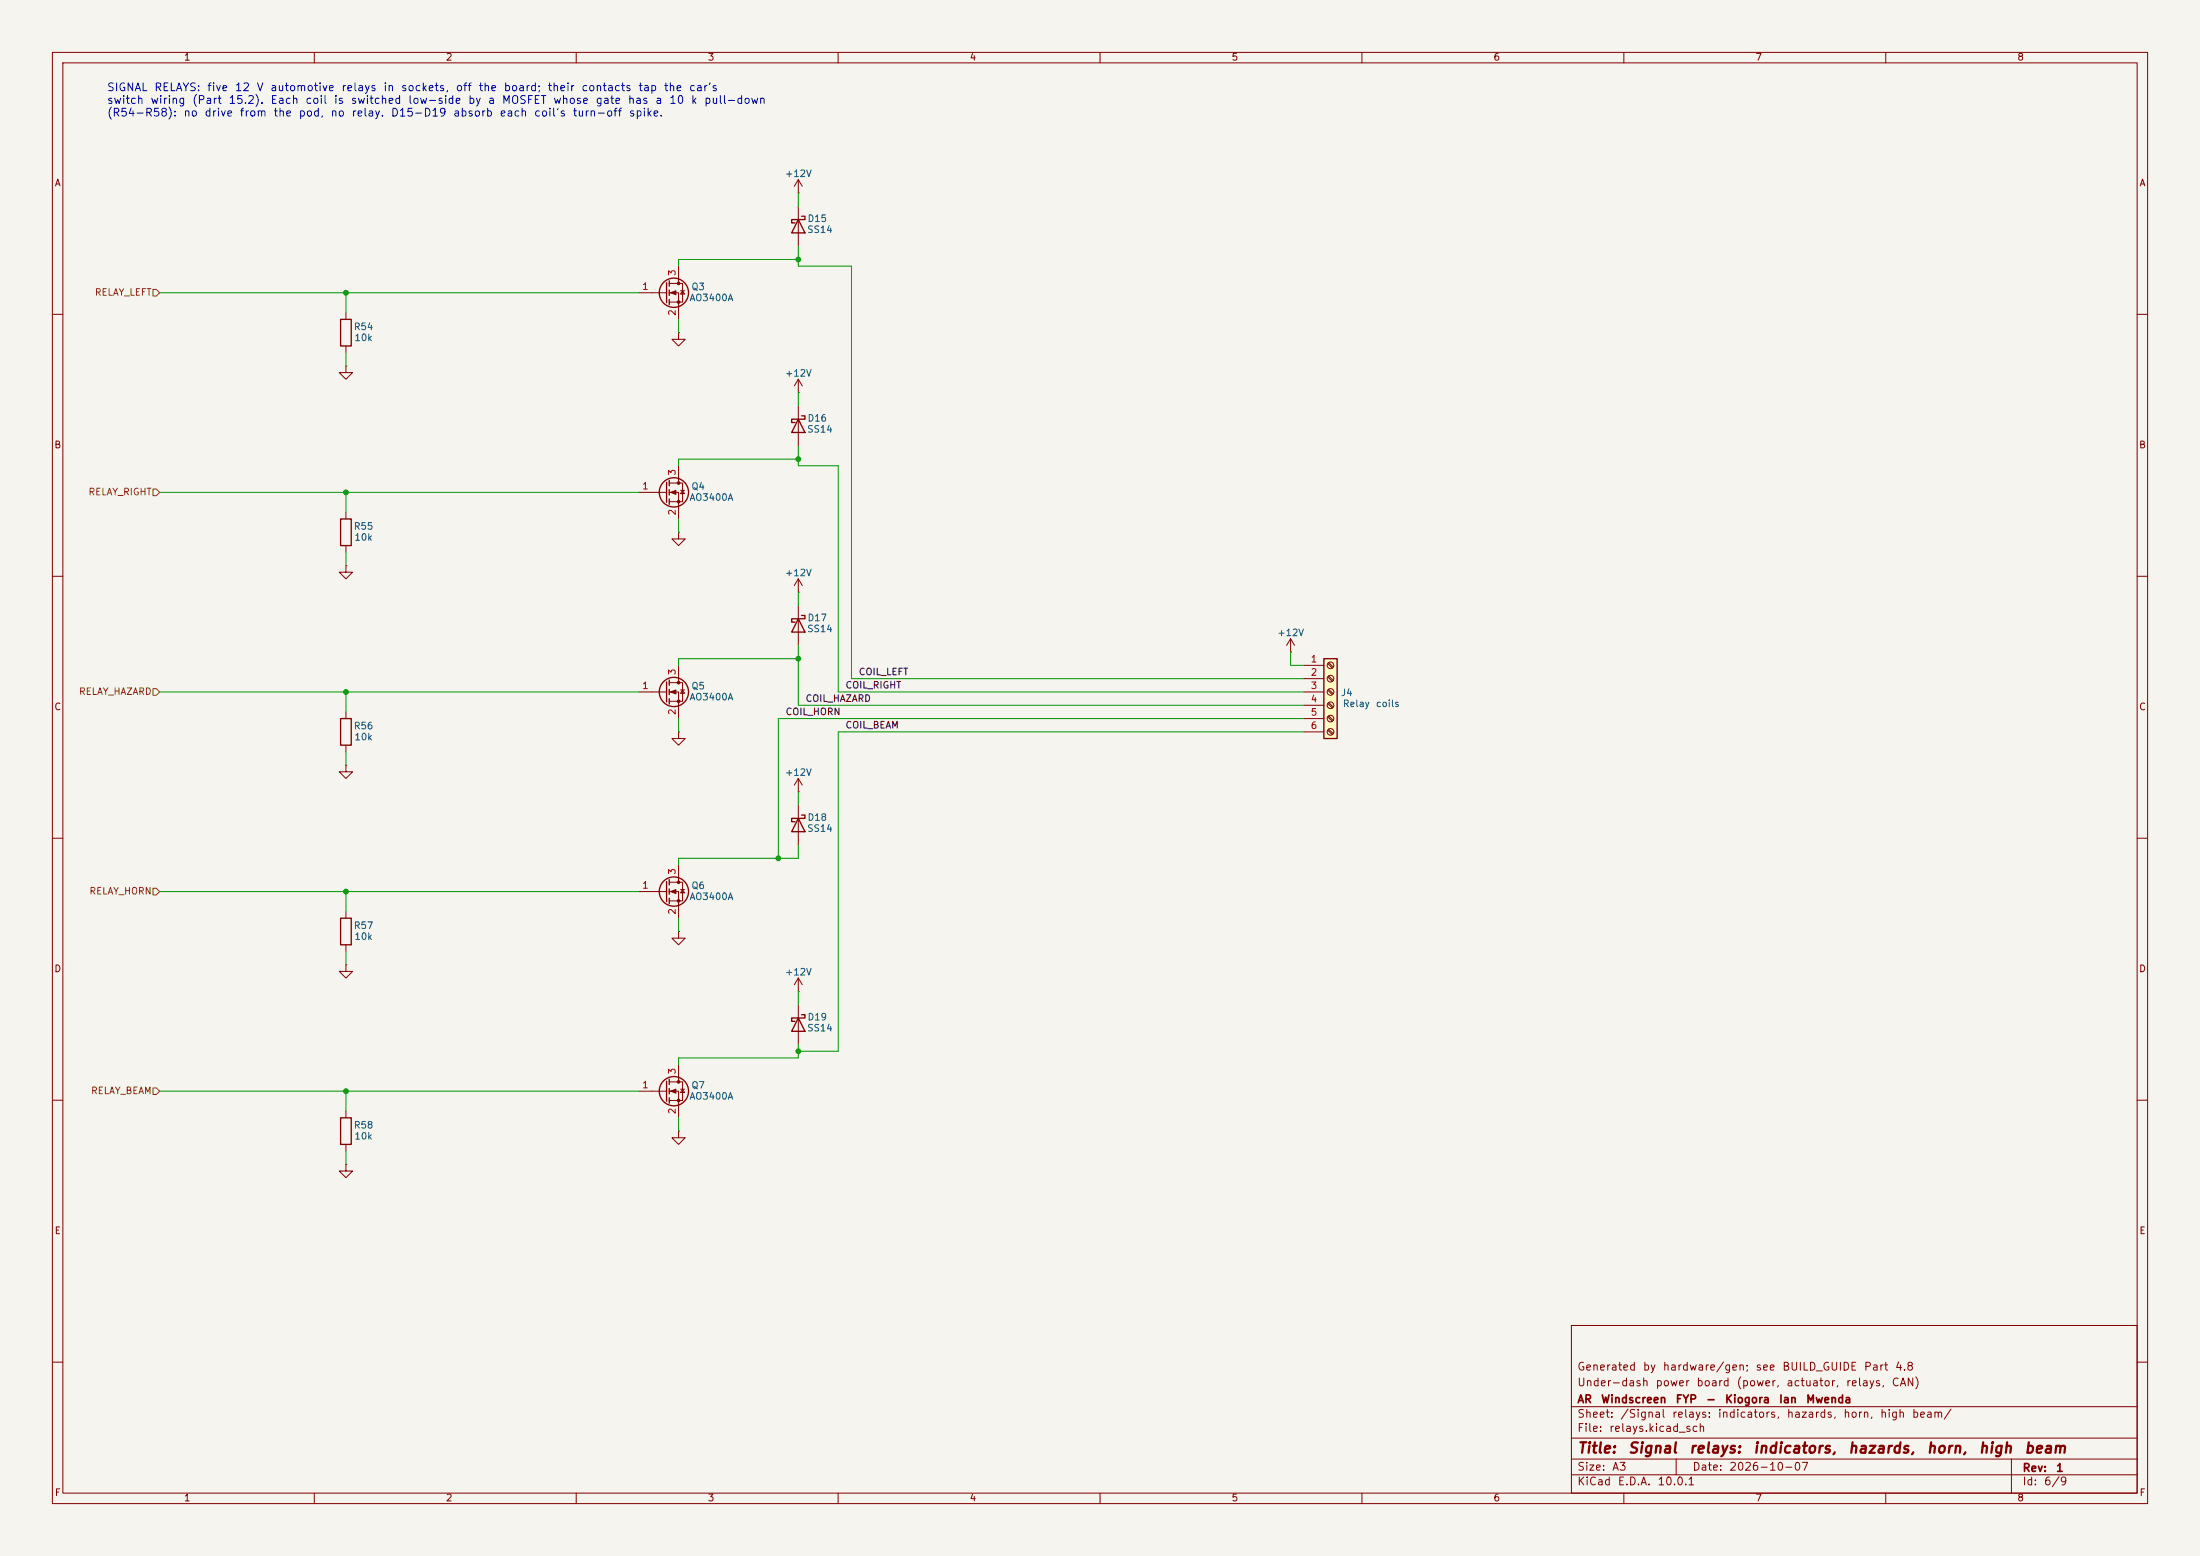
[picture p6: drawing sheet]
(kicad_sch
 (version 20250610)
 (generator "eeschema")
 (generator_version "10.0")
 (paper "A3")
 (title_block
  (title "Signal relays: indicators, hazards, horn, high beam")
  (date "2026-10-07")
  (rev "1")
  (company "AR Windscreen FYP - Kiogora Ian Mwenda")
  (comment 1 "Under-dash power board (power, actuator, relays, CAN)")
  (comment 2 "Generated by hardware/gen; see BUILD_GUIDE Part 4.8"))
 (lib_symbols
  (symbol "Device:R"
   (pin_numbers (hide yes))
   (pin_names
    (offset 0)) (exclude_from_sim no) (in_bom yes) (on_board yes)
   (in_pos_files yes)
   (duplicate_pin_numbers_are_jumpers no)
   (property "Reference" "R" (at 2.032 0 90) (show_name no) (do_not_autoplace no) (effects (font (size 1.27 1.27))))
   (property "Value" "R" (at 0 0 90) (show_name no) (do_not_autoplace no) (effects (font (size 1.27 1.27))))
   (property "Footprint" "" (at -1.778 0 90) (show_name no) (do_not_autoplace no) (hide yes) (effects (font (size 1.27 1.27))))
   (property "Datasheet" "" (at 0 0 0) (show_name no) (do_not_autoplace no) (hide yes) (effects (font (size 1.27 1.27))))
   (property "Description" "Resistor" (at 0 0 0) (show_name no) (do_not_autoplace no) (hide yes) (effects (font (size 1.27 1.27))))
   (symbol "R_0_1"
    (rectangle (start -1.016 -2.54) (end 1.016 2.54) (stroke (width 0.254) (type default)) (fill (type none))))
   (symbol "R_1_1"
    (pin passive line (at 0 3.81 270) (length 1.27) (name "" (effects (font (size 1.27 1.27)))) (number "1" (effects (font (size 1.27 1.27)))))
    (pin passive line (at 0 -3.81 90) (length 1.27) (name "" (effects (font (size 1.27 1.27)))) (number "2" (effects (font (size 1.27 1.27))))))
   (embedded_fonts no))
  (symbol "Transistor_FET:AO3400A"
   (embedded_fonts no)
   (property "Reference" "Q" (at 5.08 1.905 0) (show_name no) (do_not_autoplace no) (effects (font (size 1.27 1.27)) (justify left)))
   (property "Value" "AO3400A" (at 5.08 0 0) (show_name no) (do_not_autoplace no) (effects (font (size 1.27 1.27)) (justify left)))
   (property "Footprint" "Package_TO_SOT_SMD:SOT-23" (at 5.08 -1.905 0) (show_name no) (do_not_autoplace no) (hide yes) (effects (font (size 1.27 1.27)
    (italic yes)) (justify left)))
   (property "Datasheet" "http://www.aosmd.com/pdfs/datasheet/AO3400A.pdf" (at 5.08 -3.81 0) (show_name no) (do_not_autoplace no) (hide yes) (effects (font (size 1.27 1.27)) (justify left)))
   (property "Description" "30V Vds, 5.7A Id, N-Channel MOSFET, SOT-23" (at 0 0 0) (show_name no) (do_not_autoplace no) (hide yes) (effects (font (size 1.27 1.27))))
   (pin_names
    (offset 0) (hide yes)) (exclude_from_sim no) (in_bom yes) (on_board yes)
   (in_pos_files yes)
   (duplicate_pin_numbers_are_jumpers no)
   (symbol "AO3400A_0_1"
    (polyline (pts (xy 0.254 1.905) (xy 0.254 -1.905)) (stroke (width 0.254) (type default)) (fill (type none)))
    (polyline (pts (xy 0.254 0) (xy -2.54 0)) (stroke (width 0) (type default)) (fill (type none)))
    (polyline (pts (xy 0.762 2.286) (xy 0.762 1.27)) (stroke (width 0.254) (type default)) (fill (type none)))
    (polyline (pts (xy 0.762 0.508) (xy 0.762 -0.508)) (stroke (width 0.254) (type default)) (fill (type none)))
    (polyline (pts (xy 0.762 -1.27) (xy 0.762 -2.286)) (stroke (width 0.254) (type default)) (fill (type none)))
    (polyline (pts (xy 0.762 -1.778) (xy 3.302 -1.778) (xy 3.302 1.778) (xy 0.762 1.778)) (stroke (width 0) (type default)) (fill (type none)))
    (polyline (pts (xy 1.016 0) (xy 2.032 0.381) (xy 2.032 -0.381) (xy 1.016 0)) (stroke (width 0) (type default)) (fill (type outline)))
    (circle (center 1.651 0) (radius 2.794) (stroke (width 0.254) (type default)) (fill (type none)))
    (polyline (pts (xy 2.54 2.54) (xy 2.54 1.778)) (stroke (width 0) (type default)) (fill (type none)))
    (circle (center 2.54 1.778) (radius 0.254) (stroke (width 0) (type default)) (fill (type outline)))
    (circle (center 2.54 -1.778) (radius 0.254) (stroke (width 0) (type default)) (fill (type outline)))
    (polyline (pts (xy 2.54 -2.54) (xy 2.54 0) (xy 0.762 0)) (stroke (width 0) (type default)) (fill (type none)))
    (polyline (pts (xy 2.921 0.381) (xy 3.683 0.381)) (stroke (width 0) (type default)) (fill (type none)))
    (polyline (pts (xy 3.302 0.381) (xy 2.921 -0.254) (xy 3.683 -0.254) (xy 3.302 0.381)) (stroke (width 0) (type default)) (fill (type none))))
   (symbol "AO3400A_1_1"
    (pin input line (at -5.08 0 0) (length 2.54) (name "G" (effects (font (size 1.27 1.27)))) (number "1" (effects (font (size 1.27 1.27)))))
    (pin passive line (at 2.54 -5.08 90) (length 2.54) (name "S" (effects (font (size 1.27 1.27)))) (number "2" (effects (font (size 1.27 1.27)))))
    (pin passive line (at 2.54 5.08 270) (length 2.54) (name "D" (effects (font (size 1.27 1.27)))) (number "3" (effects (font (size 1.27 1.27))))))
   (embedded_fonts no))
  (symbol "Device:D_Schottky"
   (pin_numbers (hide yes))
   (pin_names
    (offset 1.016) (hide yes)) (exclude_from_sim no) (in_bom yes) (on_board yes)
   (in_pos_files yes)
   (duplicate_pin_numbers_are_jumpers no)
   (property "Reference" "D" (at 0 2.54 0) (show_name no) (do_not_autoplace no) (effects (font (size 1.27 1.27))))
   (property "Value" "D_Schottky" (at 0 -2.54 0) (show_name no) (do_not_autoplace no) (effects (font (size 1.27 1.27))))
   (property "Footprint" "" (at 0 0 0) (show_name no) (do_not_autoplace no) (hide yes) (effects (font (size 1.27 1.27))))
   (property "Datasheet" "" (at 0 0 0) (show_name no) (do_not_autoplace no) (hide yes) (effects (font (size 1.27 1.27))))
   (property "Description" "Schottky diode" (at 0 0 0) (show_name no) (do_not_autoplace no) (hide yes) (effects (font (size 1.27 1.27))))
   (symbol "D_Schottky_0_1"
    (polyline (pts (xy -1.905 0.635) (xy -1.905 1.27) (xy -1.27 1.27) (xy -1.27 -1.27) (xy -0.635 -1.27) (xy -0.635 -0.635)) (stroke (width 0.254) (type default)) (fill (type none)))
    (polyline (pts (xy 1.27 1.27) (xy 1.27 -1.27) (xy -1.27 0) (xy 1.27 1.27)) (stroke (width 0.254) (type default)) (fill (type none)))
    (polyline (pts (xy 1.27 0) (xy -1.27 0)) (stroke (width 0) (type default)) (fill (type none))))
   (symbol "D_Schottky_1_1"
    (pin passive line (at -3.81 0 0) (length 2.54) (name "K" (effects (font (size 1.27 1.27)))) (number "1" (effects (font (size 1.27 1.27)))))
    (pin passive line (at 3.81 0 180) (length 2.54) (name "A" (effects (font (size 1.27 1.27)))) (number "2" (effects (font (size 1.27 1.27))))))
   (embedded_fonts no))
  (symbol "Connector:Screw_Terminal_01x06"
   (pin_names
    (offset 1.016) (hide yes)) (exclude_from_sim no) (in_bom yes) (on_board yes)
   (in_pos_files yes)
   (duplicate_pin_numbers_are_jumpers no)
   (property "Reference" "J" (at 0 7.62 0) (show_name no) (do_not_autoplace no) (effects (font (size 1.27 1.27))))
   (property "Value" "Screw_Terminal_01x06" (at 0 -10.16 0) (show_name no) (do_not_autoplace no) (effects (font (size 1.27 1.27))))
   (property "Footprint" "" (at 0 0 0) (show_name no) (do_not_autoplace no) (hide yes) (effects (font (size 1.27 1.27))))
   (property "Datasheet" "" (at 0 0 0) (show_name no) (do_not_autoplace no) (hide yes) (effects (font (size 1.27 1.27))))
   (property "Description" "Generic screw terminal, single row, 01x06, script generated (kicad-library-utils/schlib/autogen/connector/)" (at 0 0 0) (show_name no) (do_not_autoplace no) (hide yes) (effects (font (size 1.27 1.27))))
   (symbol "Screw_Terminal_01x06_1_1"
    (rectangle (start -1.27 6.35) (end 1.27 -8.89) (stroke (width 0.254) (type default)) (fill (type background)))
    (polyline (pts (xy -0.5334 5.4102) (xy 0.3302 4.572)) (stroke (width 0.1524) (type default)) (fill (type none)))
    (polyline (pts (xy -0.5334 2.8702) (xy 0.3302 2.032)) (stroke (width 0.1524) (type default)) (fill (type none)))
    (polyline (pts (xy -0.5334 0.3302) (xy 0.3302 -0.508)) (stroke (width 0.1524) (type default)) (fill (type none)))
    (polyline (pts (xy -0.5334 -2.2098) (xy 0.3302 -3.048)) (stroke (width 0.1524) (type default)) (fill (type none)))
    (polyline (pts (xy -0.5334 -4.7498) (xy 0.3302 -5.588)) (stroke (width 0.1524) (type default)) (fill (type none)))
    (polyline (pts (xy -0.5334 -7.2898) (xy 0.3302 -8.128)) (stroke (width 0.1524) (type default)) (fill (type none)))
    (polyline (pts (xy -0.3556 5.588) (xy 0.508 4.7498)) (stroke (width 0.1524) (type default)) (fill (type none)))
    (polyline (pts (xy -0.3556 3.048) (xy 0.508 2.2098)) (stroke (width 0.1524) (type default)) (fill (type none)))
    (polyline (pts (xy -0.3556 0.508) (xy 0.508 -0.3302)) (stroke (width 0.1524) (type default)) (fill (type none)))
    (polyline (pts (xy -0.3556 -2.032) (xy 0.508 -2.8702)) (stroke (width 0.1524) (type default)) (fill (type none)))
    (polyline (pts (xy -0.3556 -4.572) (xy 0.508 -5.4102)) (stroke (width 0.1524) (type default)) (fill (type none)))
    (polyline (pts (xy -0.3556 -7.112) (xy 0.508 -7.9502)) (stroke (width 0.1524) (type default)) (fill (type none)))
    (circle (center 0 5.08) (radius 0.635) (stroke (width 0.1524) (type default)) (fill (type none)))
    (circle (center 0 2.54) (radius 0.635) (stroke (width 0.1524) (type default)) (fill (type none)))
    (circle (center 0 0) (radius 0.635) (stroke (width 0.1524) (type default)) (fill (type none)))
    (circle (center 0 -2.54) (radius 0.635) (stroke (width 0.1524) (type default)) (fill (type none)))
    (circle (center 0 -5.08) (radius 0.635) (stroke (width 0.1524) (type default)) (fill (type none)))
    (circle (center 0 -7.62) (radius 0.635) (stroke (width 0.1524) (type default)) (fill (type none)))
    (pin passive line (at -5.08 5.08 0) (length 3.81) (name "Pin_1" (effects (font (size 1.27 1.27)))) (number "1" (effects (font (size 1.27 1.27)))))
    (pin passive line (at -5.08 2.54 0) (length 3.81) (name "Pin_2" (effects (font (size 1.27 1.27)))) (number "2" (effects (font (size 1.27 1.27)))))
    (pin passive line (at -5.08 0 0) (length 3.81) (name "Pin_3" (effects (font (size 1.27 1.27)))) (number "3" (effects (font (size 1.27 1.27)))))
    (pin passive line (at -5.08 -2.54 0) (length 3.81) (name "Pin_4" (effects (font (size 1.27 1.27)))) (number "4" (effects (font (size 1.27 1.27)))))
    (pin passive line (at -5.08 -5.08 0) (length 3.81) (name "Pin_5" (effects (font (size 1.27 1.27)))) (number "5" (effects (font (size 1.27 1.27)))))
    (pin passive line (at -5.08 -7.62 0) (length 3.81) (name "Pin_6" (effects (font (size 1.27 1.27)))) (number "6" (effects (font (size 1.27 1.27))))))
   (embedded_fonts no))
  (symbol "power:GND"
   (power global)
   (pin_numbers (hide yes))
   (pin_names
    (offset 0) (hide yes)) (exclude_from_sim no) (in_bom yes) (on_board yes)
   (in_pos_files yes)
   (duplicate_pin_numbers_are_jumpers no)
   (property "Reference" "#PWR" (at 0 -6.35 0) (show_name no) (do_not_autoplace no) (hide yes) (effects (font (size 1.27 1.27))))
   (property "Value" "GND" (at 0 -3.81 0) (show_name no) (do_not_autoplace no) (effects (font (size 1.27 1.27))))
   (property "Footprint" "" (at 0 0 0) (show_name no) (do_not_autoplace no) (hide yes) (effects (font (size 1.27 1.27))))
   (property "Datasheet" "" (at 0 0 0) (show_name no) (do_not_autoplace no) (hide yes) (effects (font (size 1.27 1.27))))
   (property "Description" "Power symbol creates a global label with name \"GND\" , ground" (at 0 0 0) (show_name no) (do_not_autoplace no) (hide yes) (effects (font (size 1.27 1.27))))
   (symbol "GND_0_1"
    (polyline (pts (xy 0 0) (xy 0 -1.27) (xy 1.27 -1.27) (xy 0 -2.54) (xy -1.27 -1.27) (xy 0 -1.27)) (stroke (width 0) (type default)) (fill (type none))))
   (symbol "GND_1_1"
    (pin power_in line (at 0 0 270) (length 0) (name "" (effects (font (size 1.27 1.27)))) (number "1" (effects (font (size 1.27 1.27))))))
   (embedded_fonts no))
  (symbol "power:+12V"
   (power global)
   (pin_numbers (hide yes))
   (pin_names
    (offset 0) (hide yes)) (exclude_from_sim no) (in_bom yes) (on_board yes)
   (in_pos_files yes)
   (duplicate_pin_numbers_are_jumpers no)
   (property "Reference" "#PWR" (at 0 -3.81 0) (show_name no) (do_not_autoplace no) (hide yes) (effects (font (size 1.27 1.27))))
   (property "Value" "+12V" (at 0 3.556 0) (show_name no) (do_not_autoplace no) (effects (font (size 1.27 1.27))))
   (property "Footprint" "" (at 0 0 0) (show_name no) (do_not_autoplace no) (hide yes) (effects (font (size 1.27 1.27))))
   (property "Datasheet" "" (at 0 0 0) (show_name no) (do_not_autoplace no) (hide yes) (effects (font (size 1.27 1.27))))
   (property "Description" "Power symbol creates a global label with name \"+12V\"" (at 0 0 0) (show_name no) (do_not_autoplace no) (hide yes) (effects (font (size 1.27 1.27))))
   (symbol "+12V_0_1"
    (polyline (pts (xy -0.762 1.27) (xy 0 2.54)) (stroke (width 0) (type default)) (fill (type none)))
    (polyline (pts (xy 0 2.54) (xy 0.762 1.27)) (stroke (width 0) (type default)) (fill (type none)))
    (polyline (pts (xy 0 0) (xy 0 2.54)) (stroke (width 0) (type default)) (fill (type none))))
   (symbol "+12V_1_1"
    (pin power_in line (at 0 0 90) (length 0) (name "" (effects (font (size 1.27 1.27)))) (number "1" (effects (font (size 1.27 1.27))))))
   (embedded_fonts no)))
 (text "SIGNAL RELAYS: five 12 V automotive relays in sockets, off the board; their contacts tap the car's\nswitch wiring (Part 15.2). Each coil is switched low-side by a MOSFET whose gate has a 10 k pull-down\n(R54-R58): no drive from the pod, no relay. D15-D19 absorb each coil's turn-off spike."
  (exclude_from_sim no)
  (at 20.32 22.86 0)
  (effects (font (size 1.5 1.5)) (justify left bottom)))
 (symbol
  (lib_id "Device:R")
  (at 66.04 63.5 0)
  (unit 1)
  (exclude_from_sim no)
  (in_bom yes)
  (on_board yes)
  (dnp no)
  (property "Reference" "R54" (at 69.38 62.45 0) (effects (font (size 1.27 1.27))))
  (property "Value" "10k" (at 69.38 64.55 0) (effects (font (size 1.27 1.27))))
  (property "Footprint" "Resistor_SMD:R_0805_2012Metric" (at 66.04 63.5 0) (hide yes) (effects (font (size 1.27 1.27))))
  (property "Datasheet" "" (at 66.04 63.5 0) (hide yes) (effects (font (size 1.27 1.27))))
  (property "Description" "fail-safe: off when not driven" (at 66.04 63.5 0) (hide yes) (effects (font (size 1.27 1.27))))
  (pin "1")
  (pin "2"))
 (symbol
  (lib_id "Transistor_FET:AO3400A")
  (at 127.0 55.88 0)
  (unit 1)
  (exclude_from_sim no)
  (in_bom yes)
  (on_board yes)
  (dnp no)
  (property "Reference" "Q3" (at 133.261 54.83 0) (effects (font (size 1.27 1.27))))
  (property "Value" "AO3400A" (at 135.801 56.93 0) (effects (font (size 1.27 1.27))))
  (property "Footprint" "Package_TO_SOT_SMD:SOT-23" (at 127.0 55.88 0) (hide yes) (effects (font (size 1.27 1.27))))
  (property "Datasheet" "" (at 127.0 55.88 0) (hide yes) (effects (font (size 1.27 1.27))))
  (property "Description" "" (at 127.0 55.88 0) (hide yes) (effects (font (size 1.27 1.27))))
  (pin "1")
  (pin "2")
  (pin "3"))
 (symbol
  (lib_id "Device:D_Schottky")
  (at 152.4 43.18 270)
  (unit 1)
  (exclude_from_sim no)
  (in_bom yes)
  (on_board yes)
  (dnp no)
  (property "Reference" "D15" (at 155.994 41.812 90) (effects (font (size 1.27 1.27))))
  (property "Value" "SS14" (at 156.502 43.912 90) (effects (font (size 1.27 1.27))))
  (property "Footprint" "Diode_SMD:D_SMA" (at 152.4 43.18 0) (hide yes) (effects (font (size 1.27 1.27))))
  (property "Datasheet" "" (at 152.4 43.18 0) (hide yes) (effects (font (size 1.27 1.27))))
  (property "Description" "" (at 152.4 43.18 0) (hide yes) (effects (font (size 1.27 1.27))))
  (pin "1")
  (pin "2"))
 (symbol
  (lib_id "Device:R")
  (at 66.04 101.6 0)
  (unit 1)
  (exclude_from_sim no)
  (in_bom yes)
  (on_board yes)
  (dnp no)
  (property "Reference" "R55" (at 69.38 100.55 0) (effects (font (size 1.27 1.27))))
  (property "Value" "10k" (at 69.38 102.65 0) (effects (font (size 1.27 1.27))))
  (property "Footprint" "Resistor_SMD:R_0805_2012Metric" (at 66.04 101.6 0) (hide yes) (effects (font (size 1.27 1.27))))
  (property "Datasheet" "" (at 66.04 101.6 0) (hide yes) (effects (font (size 1.27 1.27))))
  (property "Description" "fail-safe: off when not driven" (at 66.04 101.6 0) (hide yes) (effects (font (size 1.27 1.27))))
  (pin "1")
  (pin "2"))
 (symbol
  (lib_id "Transistor_FET:AO3400A")
  (at 127.0 93.98 0)
  (unit 1)
  (exclude_from_sim no)
  (in_bom yes)
  (on_board yes)
  (dnp no)
  (property "Reference" "Q4" (at 133.261 92.93 0) (effects (font (size 1.27 1.27))))
  (property "Value" "AO3400A" (at 135.801 95.03 0) (effects (font (size 1.27 1.27))))
  (property "Footprint" "Package_TO_SOT_SMD:SOT-23" (at 127.0 93.98 0) (hide yes) (effects (font (size 1.27 1.27))))
  (property "Datasheet" "" (at 127.0 93.98 0) (hide yes) (effects (font (size 1.27 1.27))))
  (property "Description" "" (at 127.0 93.98 0) (hide yes) (effects (font (size 1.27 1.27))))
  (pin "1")
  (pin "2")
  (pin "3"))
 (symbol
  (lib_id "Device:D_Schottky")
  (at 152.4 81.28 270)
  (unit 1)
  (exclude_from_sim no)
  (in_bom yes)
  (on_board yes)
  (dnp no)
  (property "Reference" "D16" (at 155.994 79.912 90) (effects (font (size 1.27 1.27))))
  (property "Value" "SS14" (at 156.502 82.013 90) (effects (font (size 1.27 1.27))))
  (property "Footprint" "Diode_SMD:D_SMA" (at 152.4 81.28 0) (hide yes) (effects (font (size 1.27 1.27))))
  (property "Datasheet" "" (at 152.4 81.28 0) (hide yes) (effects (font (size 1.27 1.27))))
  (property "Description" "" (at 152.4 81.28 0) (hide yes) (effects (font (size 1.27 1.27))))
  (pin "1")
  (pin "2"))
 (symbol
  (lib_id "Device:R")
  (at 66.04 139.7 0)
  (unit 1)
  (exclude_from_sim no)
  (in_bom yes)
  (on_board yes)
  (dnp no)
  (property "Reference" "R56" (at 69.38 138.65 0) (effects (font (size 1.27 1.27))))
  (property "Value" "10k" (at 69.38 140.75 0) (effects (font (size 1.27 1.27))))
  (property "Footprint" "Resistor_SMD:R_0805_2012Metric" (at 66.04 139.7 0) (hide yes) (effects (font (size 1.27 1.27))))
  (property "Datasheet" "" (at 66.04 139.7 0) (hide yes) (effects (font (size 1.27 1.27))))
  (property "Description" "fail-safe: off when not driven" (at 66.04 139.7 0) (hide yes) (effects (font (size 1.27 1.27))))
  (pin "1")
  (pin "2"))
 (symbol
  (lib_id "Transistor_FET:AO3400A")
  (at 127.0 132.08 0)
  (unit 1)
  (exclude_from_sim no)
  (in_bom yes)
  (on_board yes)
  (dnp no)
  (property "Reference" "Q5" (at 133.261 131.03 0) (effects (font (size 1.27 1.27))))
  (property "Value" "AO3400A" (at 135.801 133.13 0) (effects (font (size 1.27 1.27))))
  (property "Footprint" "Package_TO_SOT_SMD:SOT-23" (at 127.0 132.08 0) (hide yes) (effects (font (size 1.27 1.27))))
  (property "Datasheet" "" (at 127.0 132.08 0) (hide yes) (effects (font (size 1.27 1.27))))
  (property "Description" "" (at 127.0 132.08 0) (hide yes) (effects (font (size 1.27 1.27))))
  (pin "1")
  (pin "2")
  (pin "3"))
 (symbol
  (lib_id "Device:D_Schottky")
  (at 152.4 119.38 270)
  (unit 1)
  (exclude_from_sim no)
  (in_bom yes)
  (on_board yes)
  (dnp no)
  (property "Reference" "D17" (at 155.994 118.012 90) (effects (font (size 1.27 1.27))))
  (property "Value" "SS14" (at 156.502 120.113 90) (effects (font (size 1.27 1.27))))
  (property "Footprint" "Diode_SMD:D_SMA" (at 152.4 119.38 0) (hide yes) (effects (font (size 1.27 1.27))))
  (property "Datasheet" "" (at 152.4 119.38 0) (hide yes) (effects (font (size 1.27 1.27))))
  (property "Description" "" (at 152.4 119.38 0) (hide yes) (effects (font (size 1.27 1.27))))
  (pin "1")
  (pin "2"))
 (symbol
  (lib_id "Device:R")
  (at 66.04 177.8 0)
  (unit 1)
  (exclude_from_sim no)
  (in_bom yes)
  (on_board yes)
  (dnp no)
  (property "Reference" "R57" (at 69.38 176.75 0) (effects (font (size 1.27 1.27))))
  (property "Value" "10k" (at 69.38 178.85 0) (effects (font (size 1.27 1.27))))
  (property "Footprint" "Resistor_SMD:R_0805_2012Metric" (at 66.04 177.8 0) (hide yes) (effects (font (size 1.27 1.27))))
  (property "Datasheet" "" (at 66.04 177.8 0) (hide yes) (effects (font (size 1.27 1.27))))
  (property "Description" "fail-safe: off when not driven" (at 66.04 177.8 0) (hide yes) (effects (font (size 1.27 1.27))))
  (pin "1")
  (pin "2"))
 (symbol
  (lib_id "Transistor_FET:AO3400A")
  (at 127.0 170.18 0)
  (unit 1)
  (exclude_from_sim no)
  (in_bom yes)
  (on_board yes)
  (dnp no)
  (property "Reference" "Q6" (at 133.261 169.13 0) (effects (font (size 1.27 1.27))))
  (property "Value" "AO3400A" (at 135.801 171.23 0) (effects (font (size 1.27 1.27))))
  (property "Footprint" "Package_TO_SOT_SMD:SOT-23" (at 127.0 170.18 0) (hide yes) (effects (font (size 1.27 1.27))))
  (property "Datasheet" "" (at 127.0 170.18 0) (hide yes) (effects (font (size 1.27 1.27))))
  (property "Description" "" (at 127.0 170.18 0) (hide yes) (effects (font (size 1.27 1.27))))
  (pin "1")
  (pin "2")
  (pin "3"))
 (symbol
  (lib_id "Device:D_Schottky")
  (at 152.4 157.48 270)
  (unit 1)
  (exclude_from_sim no)
  (in_bom yes)
  (on_board yes)
  (dnp no)
  (property "Reference" "D18" (at 155.994 156.112 90) (effects (font (size 1.27 1.27))))
  (property "Value" "SS14" (at 156.502 158.213 90) (effects (font (size 1.27 1.27))))
  (property "Footprint" "Diode_SMD:D_SMA" (at 152.4 157.48 0) (hide yes) (effects (font (size 1.27 1.27))))
  (property "Datasheet" "" (at 152.4 157.48 0) (hide yes) (effects (font (size 1.27 1.27))))
  (property "Description" "" (at 152.4 157.48 0) (hide yes) (effects (font (size 1.27 1.27))))
  (pin "1")
  (pin "2"))
 (symbol
  (lib_id "Device:R")
  (at 66.04 215.9 0)
  (unit 1)
  (exclude_from_sim no)
  (in_bom yes)
  (on_board yes)
  (dnp no)
  (property "Reference" "R58" (at 69.38 214.85 0) (effects (font (size 1.27 1.27))))
  (property "Value" "10k" (at 69.38 216.95 0) (effects (font (size 1.27 1.27))))
  (property "Footprint" "Resistor_SMD:R_0805_2012Metric" (at 66.04 215.9 0) (hide yes) (effects (font (size 1.27 1.27))))
  (property "Datasheet" "" (at 66.04 215.9 0) (hide yes) (effects (font (size 1.27 1.27))))
  (property "Description" "fail-safe: off when not driven" (at 66.04 215.9 0) (hide yes) (effects (font (size 1.27 1.27))))
  (pin "1")
  (pin "2"))
 (symbol
  (lib_id "Transistor_FET:AO3400A")
  (at 127.0 208.28 0)
  (unit 1)
  (exclude_from_sim no)
  (in_bom yes)
  (on_board yes)
  (dnp no)
  (property "Reference" "Q7" (at 133.261 207.23 0) (effects (font (size 1.27 1.27))))
  (property "Value" "AO3400A" (at 135.801 209.33 0) (effects (font (size 1.27 1.27))))
  (property "Footprint" "Package_TO_SOT_SMD:SOT-23" (at 127.0 208.28 0) (hide yes) (effects (font (size 1.27 1.27))))
  (property "Datasheet" "" (at 127.0 208.28 0) (hide yes) (effects (font (size 1.27 1.27))))
  (property "Description" "" (at 127.0 208.28 0) (hide yes) (effects (font (size 1.27 1.27))))
  (pin "1")
  (pin "2")
  (pin "3"))
 (symbol
  (lib_id "Device:D_Schottky")
  (at 152.4 195.58 270)
  (unit 1)
  (exclude_from_sim no)
  (in_bom yes)
  (on_board yes)
  (dnp no)
  (property "Reference" "D19" (at 155.994 194.213 90) (effects (font (size 1.27 1.27))))
  (property "Value" "SS14" (at 156.502 196.313 90) (effects (font (size 1.27 1.27))))
  (property "Footprint" "Diode_SMD:D_SMA" (at 152.4 195.58 0) (hide yes) (effects (font (size 1.27 1.27))))
  (property "Datasheet" "" (at 152.4 195.58 0) (hide yes) (effects (font (size 1.27 1.27))))
  (property "Description" "" (at 152.4 195.58 0) (hide yes) (effects (font (size 1.27 1.27))))
  (pin "1")
  (pin "2"))
 (symbol
  (lib_id "Connector:Screw_Terminal_01x06")
  (at 254.0 132.08 0)
  (unit 1)
  (exclude_from_sim no)
  (in_bom yes)
  (on_board yes)
  (dnp no)
  (property "Reference" "J4" (at 257.086 132.3 0) (effects (font (size 1.27 1.27))))
  (property "Value" "Relay coils" (at 261.658 134.4 0) (effects (font (size 1.27 1.27))))
  (property "Footprint" "TerminalBlock_Phoenix:TerminalBlock_Phoenix_MKDS-1,5-6-5.08_1x06_P5.08mm_Horizontal" (at 254.0 132.08 0) (hide yes) (effects (font (size 1.27 1.27))))
  (property "Datasheet" "" (at 254.0 132.08 0) (hide yes) (effects (font (size 1.27 1.27))))
  (property "Description" "five 12 V automotive relays in sockets; coil common to +12V" (at 254.0 132.08 0) (hide yes) (effects (font (size 1.27 1.27))))
  (pin "1")
  (pin "2")
  (pin "3")
  (pin "4")
  (pin "5")
  (pin "6"))
 (wire
  (pts (xy 66.04 67.31) (xy 66.04 69.85))
  (stroke (width 0) (type default)))
 (symbol
  (lib_id "power:GND")
  (at 66.04 69.85 0)
  (unit 1)
  (exclude_from_sim no)
  (in_bom yes)
  (on_board yes)
  (dnp no)
  (property "Reference" "#PWR048" (at 66.04 69.85 0) (hide yes) (effects (font (size 1.27 1.27))))
  (property "Value" "GND" (at 66.04 66.25 0) (hide yes) (effects (font (size 1.27 1.27))))
  (property "Footprint" "" (at 66.04 69.85 0) (hide yes) (effects (font (size 1.27 1.27))))
  (property "Datasheet" "" (at 66.04 69.85 0) (hide yes) (effects (font (size 1.27 1.27))))
  (pin "1"))
 (wire
  (pts (xy 129.54 60.96) (xy 129.54 63.5))
  (stroke (width 0) (type default)))
 (symbol
  (lib_id "power:GND")
  (at 129.54 63.5 0)
  (unit 1)
  (exclude_from_sim no)
  (in_bom yes)
  (on_board yes)
  (dnp no)
  (property "Reference" "#PWR049" (at 129.54 63.5 0) (hide yes) (effects (font (size 1.27 1.27))))
  (property "Value" "GND" (at 129.54 59.9 0) (hide yes) (effects (font (size 1.27 1.27))))
  (property "Footprint" "" (at 129.54 63.5 0) (hide yes) (effects (font (size 1.27 1.27))))
  (property "Datasheet" "" (at 129.54 63.5 0) (hide yes) (effects (font (size 1.27 1.27))))
  (pin "1"))
 (wire
  (pts (xy 152.4 39.37) (xy 152.4 36.83))
  (stroke (width 0) (type default)))
 (symbol
  (lib_id "power:+12V")
  (at 152.4 36.83 0)
  (unit 1)
  (exclude_from_sim no)
  (in_bom yes)
  (on_board yes)
  (dnp no)
  (property "Reference" "#PWR050" (at 152.4 36.83 0) (hide yes) (effects (font (size 1.27 1.27))))
  (property "Value" "+12V" (at 152.4 33.23 0) (effects (font (size 1.27 1.27))))
  (property "Footprint" "" (at 152.4 36.83 0) (hide yes) (effects (font (size 1.27 1.27))))
  (property "Datasheet" "" (at 152.4 36.83 0) (hide yes) (effects (font (size 1.27 1.27))))
  (pin "1"))
 (wire
  (pts (xy 66.04 105.41) (xy 66.04 107.95))
  (stroke (width 0) (type default)))
 (symbol
  (lib_id "power:GND")
  (at 66.04 107.95 0)
  (unit 1)
  (exclude_from_sim no)
  (in_bom yes)
  (on_board yes)
  (dnp no)
  (property "Reference" "#PWR051" (at 66.04 107.95 0) (hide yes) (effects (font (size 1.27 1.27))))
  (property "Value" "GND" (at 66.04 104.35 0) (hide yes) (effects (font (size 1.27 1.27))))
  (property "Footprint" "" (at 66.04 107.95 0) (hide yes) (effects (font (size 1.27 1.27))))
  (property "Datasheet" "" (at 66.04 107.95 0) (hide yes) (effects (font (size 1.27 1.27))))
  (pin "1"))
 (wire
  (pts (xy 129.54 99.06) (xy 129.54 101.6))
  (stroke (width 0) (type default)))
 (symbol
  (lib_id "power:GND")
  (at 129.54 101.6 0)
  (unit 1)
  (exclude_from_sim no)
  (in_bom yes)
  (on_board yes)
  (dnp no)
  (property "Reference" "#PWR052" (at 129.54 101.6 0) (hide yes) (effects (font (size 1.27 1.27))))
  (property "Value" "GND" (at 129.54 98.0 0) (hide yes) (effects (font (size 1.27 1.27))))
  (property "Footprint" "" (at 129.54 101.6 0) (hide yes) (effects (font (size 1.27 1.27))))
  (property "Datasheet" "" (at 129.54 101.6 0) (hide yes) (effects (font (size 1.27 1.27))))
  (pin "1"))
 (wire
  (pts (xy 152.4 77.47) (xy 152.4 74.93))
  (stroke (width 0) (type default)))
 (symbol
  (lib_id "power:+12V")
  (at 152.4 74.93 0)
  (unit 1)
  (exclude_from_sim no)
  (in_bom yes)
  (on_board yes)
  (dnp no)
  (property "Reference" "#PWR053" (at 152.4 74.93 0) (hide yes) (effects (font (size 1.27 1.27))))
  (property "Value" "+12V" (at 152.4 71.33 0) (effects (font (size 1.27 1.27))))
  (property "Footprint" "" (at 152.4 74.93 0) (hide yes) (effects (font (size 1.27 1.27))))
  (property "Datasheet" "" (at 152.4 74.93 0) (hide yes) (effects (font (size 1.27 1.27))))
  (pin "1"))
 (wire
  (pts (xy 66.04 143.51) (xy 66.04 146.05))
  (stroke (width 0) (type default)))
 (symbol
  (lib_id "power:GND")
  (at 66.04 146.05 0)
  (unit 1)
  (exclude_from_sim no)
  (in_bom yes)
  (on_board yes)
  (dnp no)
  (property "Reference" "#PWR054" (at 66.04 146.05 0) (hide yes) (effects (font (size 1.27 1.27))))
  (property "Value" "GND" (at 66.04 142.45 0) (hide yes) (effects (font (size 1.27 1.27))))
  (property "Footprint" "" (at 66.04 146.05 0) (hide yes) (effects (font (size 1.27 1.27))))
  (property "Datasheet" "" (at 66.04 146.05 0) (hide yes) (effects (font (size 1.27 1.27))))
  (pin "1"))
 (wire
  (pts (xy 129.54 137.16) (xy 129.54 139.7))
  (stroke (width 0) (type default)))
 (symbol
  (lib_id "power:GND")
  (at 129.54 139.7 0)
  (unit 1)
  (exclude_from_sim no)
  (in_bom yes)
  (on_board yes)
  (dnp no)
  (property "Reference" "#PWR055" (at 129.54 139.7 0) (hide yes) (effects (font (size 1.27 1.27))))
  (property "Value" "GND" (at 129.54 136.1 0) (hide yes) (effects (font (size 1.27 1.27))))
  (property "Footprint" "" (at 129.54 139.7 0) (hide yes) (effects (font (size 1.27 1.27))))
  (property "Datasheet" "" (at 129.54 139.7 0) (hide yes) (effects (font (size 1.27 1.27))))
  (pin "1"))
 (wire
  (pts (xy 152.4 115.57) (xy 152.4 113.03))
  (stroke (width 0) (type default)))
 (symbol
  (lib_id "power:+12V")
  (at 152.4 113.03 0)
  (unit 1)
  (exclude_from_sim no)
  (in_bom yes)
  (on_board yes)
  (dnp no)
  (property "Reference" "#PWR056" (at 152.4 113.03 0) (hide yes) (effects (font (size 1.27 1.27))))
  (property "Value" "+12V" (at 152.4 109.43 0) (effects (font (size 1.27 1.27))))
  (property "Footprint" "" (at 152.4 113.03 0) (hide yes) (effects (font (size 1.27 1.27))))
  (property "Datasheet" "" (at 152.4 113.03 0) (hide yes) (effects (font (size 1.27 1.27))))
  (pin "1"))
 (wire
  (pts (xy 66.04 181.61) (xy 66.04 184.15))
  (stroke (width 0) (type default)))
 (symbol
  (lib_id "power:GND")
  (at 66.04 184.15 0)
  (unit 1)
  (exclude_from_sim no)
  (in_bom yes)
  (on_board yes)
  (dnp no)
  (property "Reference" "#PWR057" (at 66.04 184.15 0) (hide yes) (effects (font (size 1.27 1.27))))
  (property "Value" "GND" (at 66.04 180.55 0) (hide yes) (effects (font (size 1.27 1.27))))
  (property "Footprint" "" (at 66.04 184.15 0) (hide yes) (effects (font (size 1.27 1.27))))
  (property "Datasheet" "" (at 66.04 184.15 0) (hide yes) (effects (font (size 1.27 1.27))))
  (pin "1"))
 (wire
  (pts (xy 129.54 175.26) (xy 129.54 177.8))
  (stroke (width 0) (type default)))
 (symbol
  (lib_id "power:GND")
  (at 129.54 177.8 0)
  (unit 1)
  (exclude_from_sim no)
  (in_bom yes)
  (on_board yes)
  (dnp no)
  (property "Reference" "#PWR058" (at 129.54 177.8 0) (hide yes) (effects (font (size 1.27 1.27))))
  (property "Value" "GND" (at 129.54 174.2 0) (hide yes) (effects (font (size 1.27 1.27))))
  (property "Footprint" "" (at 129.54 177.8 0) (hide yes) (effects (font (size 1.27 1.27))))
  (property "Datasheet" "" (at 129.54 177.8 0) (hide yes) (effects (font (size 1.27 1.27))))
  (pin "1"))
 (wire
  (pts (xy 152.4 153.67) (xy 152.4 151.13))
  (stroke (width 0) (type default)))
 (symbol
  (lib_id "power:+12V")
  (at 152.4 151.13 0)
  (unit 1)
  (exclude_from_sim no)
  (in_bom yes)
  (on_board yes)
  (dnp no)
  (property "Reference" "#PWR059" (at 152.4 151.13 0) (hide yes) (effects (font (size 1.27 1.27))))
  (property "Value" "+12V" (at 152.4 147.53 0) (effects (font (size 1.27 1.27))))
  (property "Footprint" "" (at 152.4 151.13 0) (hide yes) (effects (font (size 1.27 1.27))))
  (property "Datasheet" "" (at 152.4 151.13 0) (hide yes) (effects (font (size 1.27 1.27))))
  (pin "1"))
 (wire
  (pts (xy 66.04 219.71) (xy 66.04 222.25))
  (stroke (width 0) (type default)))
 (symbol
  (lib_id "power:GND")
  (at 66.04 222.25 0)
  (unit 1)
  (exclude_from_sim no)
  (in_bom yes)
  (on_board yes)
  (dnp no)
  (property "Reference" "#PWR060" (at 66.04 222.25 0) (hide yes) (effects (font (size 1.27 1.27))))
  (property "Value" "GND" (at 66.04 218.65 0) (hide yes) (effects (font (size 1.27 1.27))))
  (property "Footprint" "" (at 66.04 222.25 0) (hide yes) (effects (font (size 1.27 1.27))))
  (property "Datasheet" "" (at 66.04 222.25 0) (hide yes) (effects (font (size 1.27 1.27))))
  (pin "1"))
 (wire
  (pts (xy 129.54 213.36) (xy 129.54 215.9))
  (stroke (width 0) (type default)))
 (symbol
  (lib_id "power:GND")
  (at 129.54 215.9 0)
  (unit 1)
  (exclude_from_sim no)
  (in_bom yes)
  (on_board yes)
  (dnp no)
  (property "Reference" "#PWR061" (at 129.54 215.9 0) (hide yes) (effects (font (size 1.27 1.27))))
  (property "Value" "GND" (at 129.54 212.3 0) (hide yes) (effects (font (size 1.27 1.27))))
  (property "Footprint" "" (at 129.54 215.9 0) (hide yes) (effects (font (size 1.27 1.27))))
  (property "Datasheet" "" (at 129.54 215.9 0) (hide yes) (effects (font (size 1.27 1.27))))
  (pin "1"))
 (wire
  (pts (xy 152.4 191.77) (xy 152.4 189.23))
  (stroke (width 0) (type default)))
 (symbol
  (lib_id "power:+12V")
  (at 152.4 189.23 0)
  (unit 1)
  (exclude_from_sim no)
  (in_bom yes)
  (on_board yes)
  (dnp no)
  (property "Reference" "#PWR062" (at 152.4 189.23 0) (hide yes) (effects (font (size 1.27 1.27))))
  (property "Value" "+12V" (at 152.4 185.63 0) (effects (font (size 1.27 1.27))))
  (property "Footprint" "" (at 152.4 189.23 0) (hide yes) (effects (font (size 1.27 1.27))))
  (property "Datasheet" "" (at 152.4 189.23 0) (hide yes) (effects (font (size 1.27 1.27))))
  (pin "1"))
 (wire
  (pts (xy 248.92 127.0) (xy 246.38 127.0))
  (stroke (width 0) (type default)))
 (wire
  (pts (xy 246.38 127.0) (xy 246.38 124.46))
  (stroke (width 0) (type default)))
 (symbol
  (lib_id "power:+12V")
  (at 246.38 124.46 0)
  (unit 1)
  (exclude_from_sim no)
  (in_bom yes)
  (on_board yes)
  (dnp no)
  (property "Reference" "#PWR063" (at 246.38 124.46 0) (hide yes) (effects (font (size 1.27 1.27))))
  (property "Value" "+12V" (at 246.38 120.86 0) (effects (font (size 1.27 1.27))))
  (property "Footprint" "" (at 246.38 124.46 0) (hide yes) (effects (font (size 1.27 1.27))))
  (property "Datasheet" "" (at 246.38 124.46 0) (hide yes) (effects (font (size 1.27 1.27))))
  (pin "1"))
 (hierarchical_label "RELAY_BEAM"
  (shape input)
  (at 30.48 208.28 180)
  (effects (font (size 1.27 1.27)) (justify right)))
 (hierarchical_label "RELAY_HAZARD"
  (shape input)
  (at 30.48 132.08 180)
  (effects (font (size 1.27 1.27)) (justify right)))
 (hierarchical_label "RELAY_HORN"
  (shape input)
  (at 30.48 170.18 180)
  (effects (font (size 1.27 1.27)) (justify right)))
 (hierarchical_label "RELAY_LEFT"
  (shape input)
  (at 30.48 55.88 180)
  (effects (font (size 1.27 1.27)) (justify right)))
 (hierarchical_label "RELAY_RIGHT"
  (shape input)
  (at 30.48 93.98 180)
  (effects (font (size 1.27 1.27)) (justify right)))
 (label "COIL_HAZARD"
  (at 153.67 134.62 0)
  (effects (font (size 1.27 1.27)) (justify left bottom)))
 (label "COIL_HORN"
  (at 149.86 137.16 0)
  (effects (font (size 1.27 1.27)) (justify left bottom)))
 (label "COIL_RIGHT"
  (at 161.29 132.08 0)
  (effects (font (size 1.27 1.27)) (justify left bottom)))
 (label "COIL_BEAM"
  (at 161.29 139.7 0)
  (effects (font (size 1.27 1.27)) (justify left bottom)))
 (label "COIL_LEFT"
  (at 163.83 129.54 0)
  (effects (font (size 1.27 1.27)) (justify left bottom)))
 (wire
  (pts (xy 30.48 208.28) (xy 66.04 208.28))
  (stroke (width 0) (type default)))
 (wire
  (pts (xy 66.04 208.28) (xy 66.04 212.09))
  (stroke (width 0) (type default)))
 (wire
  (pts (xy 66.04 208.28) (xy 121.92 208.28))
  (stroke (width 0) (type default)))
 (junction
  (at 66.04 208.28)
  (diameter 0)
  (color 0 0 0 0))
 (wire
  (pts (xy 30.48 132.08) (xy 66.04 132.08))
  (stroke (width 0) (type default)))
 (wire
  (pts (xy 66.04 132.08) (xy 66.04 135.89))
  (stroke (width 0) (type default)))
 (wire
  (pts (xy 66.04 132.08) (xy 121.92 132.08))
  (stroke (width 0) (type default)))
 (junction
  (at 66.04 132.08)
  (diameter 0)
  (color 0 0 0 0))
 (wire
  (pts (xy 30.48 170.18) (xy 66.04 170.18))
  (stroke (width 0) (type default)))
 (wire
  (pts (xy 66.04 170.18) (xy 66.04 173.99))
  (stroke (width 0) (type default)))
 (wire
  (pts (xy 66.04 170.18) (xy 121.92 170.18))
  (stroke (width 0) (type default)))
 (junction
  (at 66.04 170.18)
  (diameter 0)
  (color 0 0 0 0))
 (wire
  (pts (xy 30.48 55.88) (xy 66.04 55.88))
  (stroke (width 0) (type default)))
 (wire
  (pts (xy 66.04 55.88) (xy 66.04 59.69))
  (stroke (width 0) (type default)))
 (wire
  (pts (xy 66.04 55.88) (xy 121.92 55.88))
  (stroke (width 0) (type default)))
 (junction
  (at 66.04 55.88)
  (diameter 0)
  (color 0 0 0 0))
 (wire
  (pts (xy 30.48 93.98) (xy 66.04 93.98))
  (stroke (width 0) (type default)))
 (wire
  (pts (xy 66.04 93.98) (xy 66.04 97.79))
  (stroke (width 0) (type default)))
 (wire
  (pts (xy 66.04 93.98) (xy 121.92 93.98))
  (stroke (width 0) (type default)))
 (junction
  (at 66.04 93.98)
  (diameter 0)
  (color 0 0 0 0))
 (wire
  (pts (xy 129.54 125.73) (xy 129.54 127.0))
  (stroke (width 0) (type default)))
 (wire
  (pts (xy 129.54 125.73) (xy 152.4 125.73))
  (stroke (width 0) (type default)))
 (wire
  (pts (xy 152.4 123.19) (xy 152.4 125.73))
  (stroke (width 0) (type default)))
 (wire
  (pts (xy 152.4 125.73) (xy 152.4 134.62))
  (stroke (width 0) (type default)))
 (wire
  (pts (xy 152.4 134.62) (xy 153.67 134.62))
  (stroke (width 0) (type default)))
 (wire
  (pts (xy 153.67 134.62) (xy 248.92 134.62))
  (stroke (width 0) (type default)))
 (junction
  (at 152.4 125.73)
  (diameter 0)
  (color 0 0 0 0))
 (wire
  (pts (xy 129.54 163.83) (xy 129.54 165.1))
  (stroke (width 0) (type default)))
 (wire
  (pts (xy 129.54 163.83) (xy 148.59 163.83))
  (stroke (width 0) (type default)))
 (wire
  (pts (xy 148.59 137.16) (xy 148.59 163.83))
  (stroke (width 0) (type default)))
 (wire
  (pts (xy 148.59 137.16) (xy 149.86 137.16))
  (stroke (width 0) (type default)))
 (wire
  (pts (xy 148.59 163.83) (xy 152.4 163.83))
  (stroke (width 0) (type default)))
 (wire
  (pts (xy 149.86 137.16) (xy 248.92 137.16))
  (stroke (width 0) (type default)))
 (wire
  (pts (xy 152.4 161.29) (xy 152.4 163.83))
  (stroke (width 0) (type default)))
 (junction
  (at 148.59 163.83)
  (diameter 0)
  (color 0 0 0 0))
 (wire
  (pts (xy 129.54 87.63) (xy 129.54 88.9))
  (stroke (width 0) (type default)))
 (wire
  (pts (xy 129.54 87.63) (xy 152.4 87.63))
  (stroke (width 0) (type default)))
 (wire
  (pts (xy 152.4 85.09) (xy 152.4 87.63))
  (stroke (width 0) (type default)))
 (wire
  (pts (xy 152.4 87.63) (xy 152.4 88.9))
  (stroke (width 0) (type default)))
 (wire
  (pts (xy 152.4 88.9) (xy 160.02 88.9))
  (stroke (width 0) (type default)))
 (wire
  (pts (xy 160.02 88.9) (xy 160.02 132.08))
  (stroke (width 0) (type default)))
 (wire
  (pts (xy 160.02 132.08) (xy 161.29 132.08))
  (stroke (width 0) (type default)))
 (wire
  (pts (xy 161.29 132.08) (xy 248.92 132.08))
  (stroke (width 0) (type default)))
 (junction
  (at 152.4 87.63)
  (diameter 0)
  (color 0 0 0 0))
 (wire
  (pts (xy 129.54 201.93) (xy 129.54 203.2))
  (stroke (width 0) (type default)))
 (wire
  (pts (xy 129.54 201.93) (xy 152.4 201.93))
  (stroke (width 0) (type default)))
 (wire
  (pts (xy 152.4 199.39) (xy 152.4 200.66))
  (stroke (width 0) (type default)))
 (wire
  (pts (xy 152.4 200.66) (xy 152.4 201.93))
  (stroke (width 0) (type default)))
 (wire
  (pts (xy 152.4 200.66) (xy 160.02 200.66))
  (stroke (width 0) (type default)))
 (wire
  (pts (xy 160.02 139.7) (xy 160.02 200.66))
  (stroke (width 0) (type default)))
 (wire
  (pts (xy 160.02 139.7) (xy 161.29 139.7))
  (stroke (width 0) (type default)))
 (wire
  (pts (xy 161.29 139.7) (xy 248.92 139.7))
  (stroke (width 0) (type default)))
 (junction
  (at 152.4 200.66)
  (diameter 0)
  (color 0 0 0 0))
 (wire
  (pts (xy 129.54 49.53) (xy 129.54 50.8))
  (stroke (width 0) (type default)))
 (wire
  (pts (xy 129.54 49.53) (xy 152.4 49.53))
  (stroke (width 0) (type default)))
 (wire
  (pts (xy 152.4 46.99) (xy 152.4 49.53))
  (stroke (width 0) (type default)))
 (wire
  (pts (xy 152.4 49.53) (xy 152.4 50.8))
  (stroke (width 0) (type default)))
 (wire
  (pts (xy 152.4 50.8) (xy 162.56 50.8))
  (stroke (width 0) (type default)))
 (wire
  (pts (xy 162.56 50.8) (xy 162.56 129.54))
  (stroke (width 0) (type default)))
 (wire
  (pts (xy 162.56 129.54) (xy 163.83 129.54))
  (stroke (width 0) (type default)))
 (wire
  (pts (xy 163.83 129.54) (xy 248.92 129.54))
  (stroke (width 0) (type default)))
 (junction
  (at 152.4 49.53)
  (diameter 0)
  (color 0 0 0 0))
 (embedded_fonts no))
